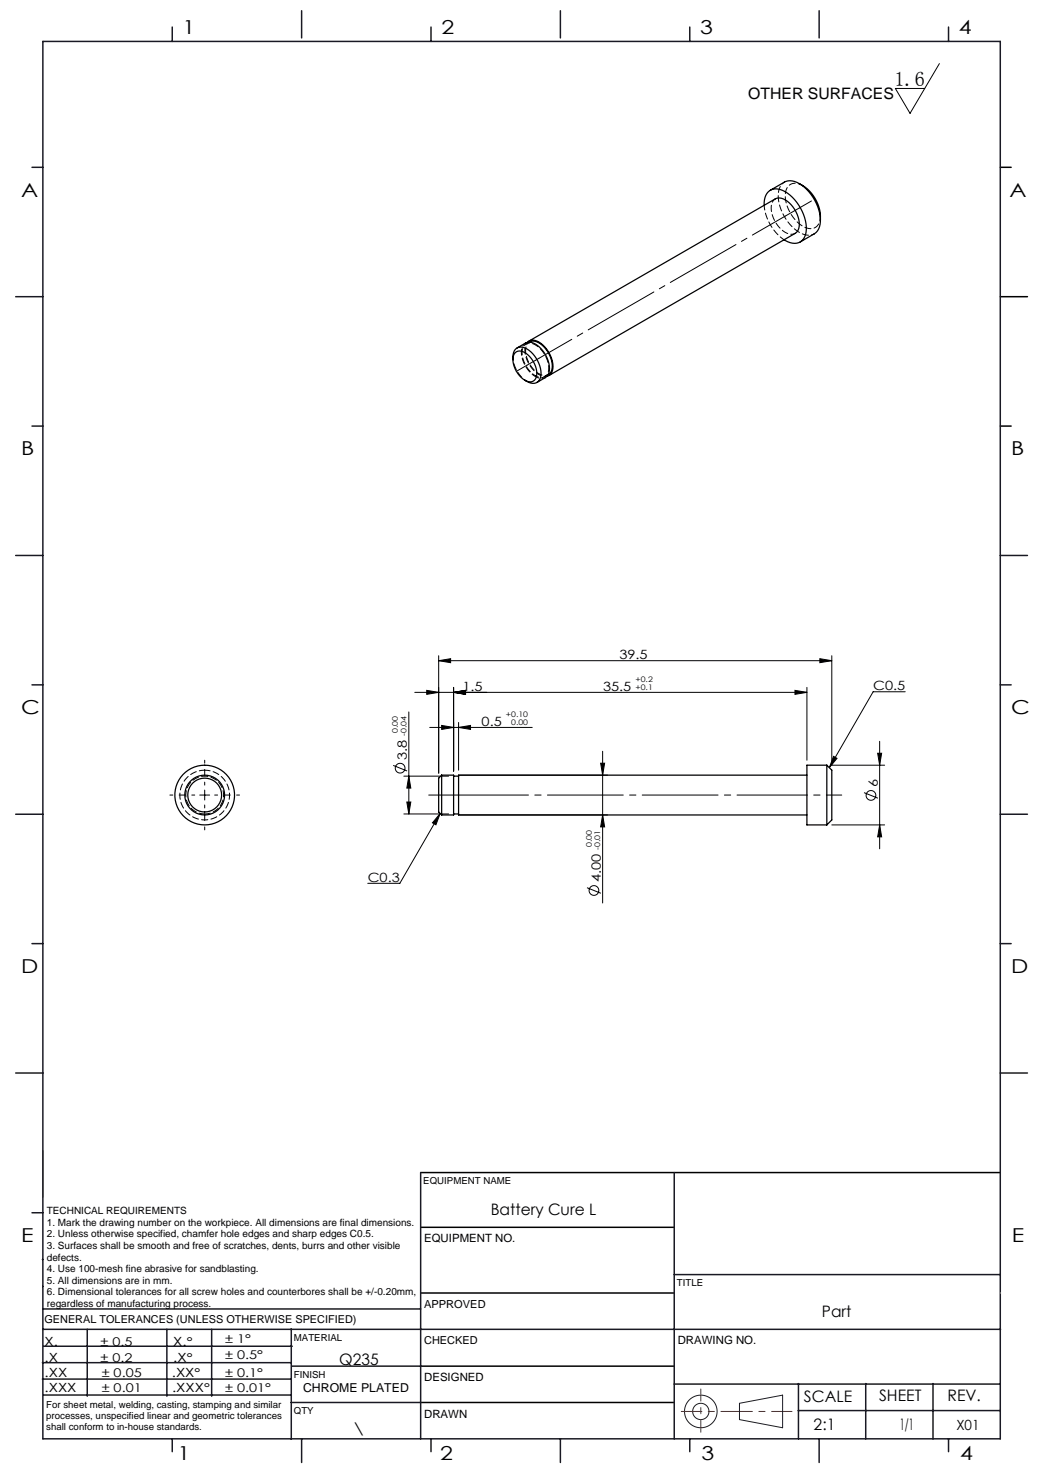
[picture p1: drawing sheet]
<svg xmlns="http://www.w3.org/2000/svg" width="210mm" height="297mm" viewBox="0 0 210 297" stroke-linecap="round" stroke-linejoin="round" font-family="sans-serif">
<g fill="none" stroke="#191924" stroke-width=".2">
<path d="M8.6 231.2v9.4M148.6 282l8.7-1.6v6.5l-8.7-1.6z"/>
<circle cx="140.8" cy="283.6" r="3.3"/>
<circle cx="140.8" cy="283.6" r="1.64"/>
</g>
<path d="M201 33.6h2.2M201 59.6h5.5M201 85.6h2.2M84.5 235.6h116.5M84.6 259.8h50.9M84.6 246.6h50.9M84.6 274.5h50.9M84.5 281.8h51" fill="none" stroke="#000" stroke-width=".3"/>
<path d="M136.9 283.6h22.3" fill="none" stroke="#f00" stroke-width=".2" stroke-dasharray="6.3 1.3 1.3 1.3" stroke-dashoffset="2.2"/>
<path d="M140.8 287.8v-8.7" fill="none" stroke="#f00" stroke-width=".2" stroke-dasharray="6.3 1.3 1.3 1.3" stroke-dashoffset="3.9"/>
<g fill="none" stroke="#191924" stroke-width=".3">
<path d="M8.6 8.3h192.4v280.8h-192.4zM34.6 5.4v2.9M60.6 2.2v5.4M86.6 5.4v2.9M112.6 2.2v5.4M138.6 5.4v2.9M164.6 2.2v5.4M190.6 5.4v2.9M6.4 33.6h2.2M3.2 59.6h5.4M6.4 85.6h2.2M3.2 111.6h5.4"/>
<path d="M201 111.6h5.5M6.4 137.6h2.2M201 137.6h2.2M3.2 163.6h5.4M201 163.6h5.5M6.4 189.6h2.2M201 189.6h2.2M3.2 215.6h5.4M201 215.6h5.5M84.5 235.6v53.5M135.5 235.6v53.5M6.4 243.7h2.2"/>
<path d="M8.5 253.1h.1M8.6 258.5h.1M135.5 256.1h65.5M8.5 277.1h49.9M8.5 273.8h49.9M8.6 267.1h75.9M8.6 263h75.9M8.8 270.5h49.9M17.5 267.1v13.5M33.5 267.1v13.5M42.5 267.1v13.5M58.5 267.1v22.1"/>
<path d="M58.6 274.5h26M84.6 267.1h116.5M135.5 278.1h65.5M160.5 278v11.1M174 278v11.1M187.5 278v11.1M8.8 280.3h49.7M34.6 289.1v2.6M58.5 281.8h26M60.6 289.1v4.8M86.6 289.1v2.6M112.6 289.1v4.8"/>
<path d="M138.6 289.1v2.6M160.4 283.5h40.6M164.6 289.1v4.8M190.6 289.1v2.6"/>
</g>
<path d="M201 259.8h.1" fill="none" stroke="#c0c0c0" stroke-width=".2"/>
<g fill="none" stroke="#000" stroke-width=".2">
<path d="M188.8 12.8l-5.9 10-3-5h5.9M83.4 139.1h78.8M85.8 138.7l2.4 .4-2.4 .4zM88.2 132.8l2.4-.4v.8zM88.2 131.8v23.6M88.2 132.8h79M91.2 139.1l2.4-.4v.8zM91.2 138.1v16.9M159.8 138.7l2.4 .4-2.4 .4zM162.2 138.1v14.7M164.8 132.4l2.4 .4-2.4 .4zM167.2 131.8v22h10.6"/>
<path d="M181.9 139h-6.4l-8.8 15.3M40.1 159.8h2M41.1 158.8v2M79 153.8l2.8 1.1M81.2 156h9M82.2 156l.4 2.4h-.8zM82.2 143.1v20.5M86.4 146.2h20.6M88.8 145.8l2.4 .4-2.4 .4zM92.2 146.2l2.4-.4v.8zM92.2 145.2v9.6M92.2 155.8h29.9"/>
<path d="M120.7 153.4h.8l-.4 2.4zM121.1 151v30.5M167.5 152l.7 .4-1.5 1.9zM173.6 159.3l2.8 1.1M176.4 151.4h.8l-.4 2.4zM176.8 149v21.6M81.2 163.6h9M81.8 161.2h.8l-.4 2.4zM88.5 163.5l-.9 2.2-.7-.4zM88.5 163.5l-8.1 14h-6.5M92.2 163.8h29.9M118 178.4l2.8 1.1"/>
<path d="M121.1 163.8l.4 2.4h-.8zM167.2 165.8h10.6M176.8 165.8l.4 2.4h-.8z"/>
<circle cx="80.4" cy="154.4" r=".98"/>
<circle cx="175" cy="159.8" r=".98"/>
<circle cx="119.4" cy="178.9" r=".98"/>
</g>
<path d="M39.1 159.8h-5M41.1 157.8v-5M43.1 159.8h5M41.1 161.8v5" fill="none" stroke="#000" stroke-width=".2" stroke-dasharray="15.2 1.3 1.3 1.3" stroke-dashoffset="14.6"/>
<path d="M92.2 159.8h70" fill="none" stroke="#000" stroke-width=".2" stroke-dasharray="15.2 1.3 1.3 1.3" stroke-dashoffset="1.2"/>
<path d="M166.2 159.8h-4" fill="none" stroke="#000" stroke-width=".2" stroke-dasharray="15.2 1.3 1.3 1.3" stroke-dashoffset="15.1"/>
<path d="M160.6 41.8l-2.8 1.6M160.6 41.8l2.5-1.4M105.9 73.4l-2.2 1.2M105.9 73.4l1.7-1M107.6 72.4l.7-.4M88.8 159.8h-2.6M88.8 159.8h2.4M91.2 159.8h1M166.2 159.8h3" fill="none" stroke="#000" stroke-width=".2" stroke-dasharray="15.2 1.3 1.3 1.3"/>
<path d="M108.3 72l49.5-28.6" fill="none" stroke="#000" stroke-width=".2" stroke-dasharray="15.2 1.3 1.3 1.3" stroke-dashoffset="7.6"/>
<g fill="#000">
<path d="M88.2 132.8l2.4-.4v.8zM164.8 132.4l2.4 .4-2.4 .4z"/>
<path d="M85.8 138.7l2.4 .4-2.4 .4zM91.2 139.1l2.4-.4v.8zM91.2 139.1l2.4-.4v.8zM159.8 138.7l2.4 .4-2.4 .4z"/>
<path d="M92.2 146.2l2.4-.4v.8zM88.8 145.8l2.4 .4-2.4 .4z"/>
<path d="M120.7 153.4h.8l-.4 2.4zM121.1 163.8l.4 2.4h-.8zM82.2 156l.4 2.4h-.8zM81.8 161.2h.8l-.4 2.4zM176.4 151.4h.8l-.4 2.4zM176.8 165.8l.4 2.4h-.8z"/>
<path d="M88.5 163.5l-.9 2.2-.7-.4zM167.5 152l.7 .4-1.5 1.9z"/>
</g>
<g fill="none" stroke="#000" stroke-width=".25">
<path d="M160.6 36.9l-1.4-.5h-.9l-.7 .2-2.8 1.6M160.6 36.9a9.1 9.1 0 0 1 4.2 8.2l-.1 .4a2.43 2.43 0 0 1-1.1 1.5l-2.8 1.6M160.6 36.9a7.8 7.8 0 0 1 4.3 7.3M153.6 41.3a2.84 2.84 0 0 1 1.9-3.3 5.4 5.4 0 0 1 4.6 2.7 7.5 7.5 0 0 1 1.6 6.9 2.52 2.52 0 0 1-3.9 .7l-.2-.1M103.1 72.2a1.92 1.92 0 0 1 1.6-2.5 5.5 5.5 0 0 1 4 4.8 1.88 1.88 0 0 1-1.6 2.5l-.8-.1-.8-.5M103.5 70.9a1.95 1.95 0 0 1 2.7 .5 4.6 4.6 0 0 1 1.4 4.7 1.61 1.61 0 0 1-2.5 .1 4.6 4.6 0 0 1-1.8-5.1zM103.9 69.9l1.7-1a2.46 2.46 0 0 1 2.8 .8 5.4 5.4 0 0 1 1.8 5.6l-.5 .5-1.8 1.1M106 68.8a1.98 1.98 0 0 1 2.7 .2 5.9 5.9 0 0 1 2.3 5.5 1.53 1.53 0 0 1-1.1 1.1M106.3 68.5l49.5-28.5a2.46 2.46 0 0 1 2.8 .8 5.4 5.4 0 0 1 1.8 5.5l-.6 .6-49.5 28.6M106.3 68.8a2.14 2.14 0 0 1 2.6 .5 5.3 5.3 0 0 1 1.9 5.3l-.7 .7M88.8 155.8v8M88.8 155.8h2.4v8h-2.4"/>
<path d="M88.8 155.8l-.6 .6v6.8l.6 .6M91.2 156h1M162.2 155.8h-70v8h70M166.2 153.8l1 1v10l-1 1M166.2 153.8v12M166.2 153.8h-4v12h4M91.2 163.6h1"/>
<circle cx="41.1" cy="159.8" r="3.4"/>
<circle cx="41.1" cy="159.8" r="6"/>
<circle cx="41.1" cy="159.8" r="4"/>
</g>
<path d="M41.1 163.6a3.8 3.8 0 0 0 3.4-5.6 3.8 3.8 0 0 0-6.5-.4 3.8 3.8 0 0 0 2.6 5.9l.5 .1" fill="none" stroke="#000" stroke-width=".2" stroke-dasharray="1.3 .6" stroke-dashoffset=".1"/>
<path d="M41.1 154.8a5 5 0 0 1 4.5 7.3 5 5 0 0 1-8.6 .5 5 5 0 0 1 3.5-7.8h.6" fill="none" stroke="#000" stroke-width=".2" stroke-dasharray="1.3 .6" stroke-dashoffset=".2"/>
<path d="M105.9 76.7a6.2 6.2 0 0 1-2.8-4.9M107.6 75.5a1.66 1.66 0 0 0 2 .2 1.66 1.66 0 0 0 .7-1.9 5.5 5.5 0 0 0-3.7-4.8 1.56 1.56 0 0 0-1.7 1.7 5.9 5.9 0 0 0 2.7 4.8M108.3 75.1l1.1 .4 .8-.2" fill="none" stroke="#000" stroke-width=".2" stroke-dasharray="1.3 .6" stroke-dashoffset=".6"/>
<path d="M105.6 68.9a2.46 2.46 0 0 0-.7 2.9 6.4 6.4 0 0 0 2.7 3.9M107.6 75.7l1.2 .4 .8-.2" fill="none" stroke="#000" stroke-width=".2" stroke-dasharray="1.3 .6" stroke-dashoffset=".5"/>
<path d="M157.6 36.6a3.3 3.3 0 0 0-1.1 3.6 8.9 8.9 0 0 0 5.1 6.9l.9 .2 1.1-.3M106 68.8a3.8 3.8 0 0 0 .2 4.1l.9 1.4 1.2 1M106.4 68.7a2.26 2.26 0 0 0-.7 2.6 6.1 6.1 0 0 0 2.6 3.8" fill="none" stroke="#000" stroke-width=".2" stroke-dasharray="1.3 .6" stroke-dashoffset=".7"/>
<path d="M108.3 75.3l.8 .3h.8" fill="none" stroke="#000" stroke-width=".2" stroke-dasharray="1.3 .6" stroke-dashoffset=".8"/>
<path d="M159.8 46.9a2.46 2.46 0 0 1-2.8-.8 5.4 5.4 0 0 1-1.8-5.5l.6-.6M106.3 68.8l-.6 .3M109.5 75.7l.6-.4" fill="none" stroke="#000" stroke-width=".2" stroke-dasharray="1.3 .6" stroke-dashoffset=".4"/>
<path d="M157.6 48.2a9.5 9.5 0 0 1-4-6.9M164.9 43.4a2.12 2.12 0 0 1-.9 2.2 2.12 2.12 0 0 1-2.4 0 7.4 7.4 0 0 1-3.7-7.3 2.07 2.07 0 0 1 3.4-1" fill="none" stroke="#000" stroke-width=".2" stroke-dasharray="1.3 .6" stroke-dashoffset=".3"/>
<text font-size="4.1" x="179.7" y="17.2">1.6</text>
<g font-size="3.9">
<text x="36.7" y="6.9">1</text>
<text x="88.7" y="6.9">2</text>
<text x="140.7" y="6.9">3</text>
<text x="192.7" y="6.9">4</text>
<text x="4.2" y="39.5">A</text>
<text x="202.9" y="39.5">A</text>
<text x="4.2" y="91.5">B</text>
<text x="203.2" y="91.5">B</text>
<text x="4.2" y="143.5">C</text>
<text x="203.2" y="143.5">C</text>
<text x="4.2" y="195.5">D</text>
<text x="203.2" y="195.5">D</text>
<text x="4.2" y="249.6">E</text>
<text x="203.3" y="249.6">E</text>
<text x="35.7" y="293.4">1</text>
<text x="88.4" y="293.4">2</text>
<text x="141" y="293.4">3</text>
<text x="193" y="293.4">4</text>
</g>
<g font-size="3.2">
<text x="150.4" y="20">OTHER SURFACES</text>
<text x="98.6" y="244.2">Battery Cure L</text>
<text x="165.2" y="264.5">Part</text>
<text x="68.2" y="274.2">Q235</text>
<text x="161.6" y="281.7">SCALE</text>
<text x="176.7" y="281.5">SHEET</text>
<text x="190.4" y="281.5">REV.</text>
<text x="163.5" y="287.3">2:1</text>
<text x="180.8" y="287.3">1/1</text>
<text x="71.2" y="288.2">\</text>
</g>
<text font-size="2.8" x="192.2" y="287.3">X01</text>
<g font-size="2.6">
<text x="124.5" y="132.4">39.5</text>
<text x="92.9" y="138.8">1.5</text>
<text x="121.2" y="138.8">35.5</text>
<text x="175.5" y="138.6">C0.5</text>
<text x="96.8" y="145.8">0.5</text>
<text x="81.8" y="152.8" transform="rotate(-90 81.8 152.8)">3.8</text>
<text x="176.4" y="158.2" transform="rotate(-90 176.4 158.2)">6</text>
<text x="73.9" y="177.1">C0.3</text>
<text x="120.7" y="177.3" transform="rotate(-90 120.7 177.3)">4.00</text>
</g>
<g font-size="2.5">
<text x="8.9" y="273.6">.X</text>
<text x="8.9" y="270.4">X.</text>
<text x="34.8" y="273.7">.X°</text>
<text x="34.8" y="270.5">X.°</text>
<text x="9" y="276.7">.XX</text>
<text x="9" y="279.7">.XXX</text>
<text x="34.5" y="276.7">.XX°</text>
<text x="34.6" y="279.8">.XXX°</text>
<text x="60.9" y="279.8">CHROME PLATED</text>
</g>
<g font-size="2.4">
<text x="45.2" y="270">± 1°</text>
<text x="20.2" y="270.4">± 0.5</text>
<text x="20.2" y="273.7">± 0.2</text>
<text x="45.2" y="273.2">± 0.5°</text>
<text x="20.4" y="279.7">± 0.01</text>
<text x="20.4" y="276.7">± 0.05</text>
<text x="45.2" y="276.7">± 0.1°</text>
<text x="45.2" y="279.7">± 0.01°</text>
</g>
<g font-size="2.3">
<text x="85.2" y="249.7">EQUIPMENT NO.</text>
<text x="136.2" y="270.2">DRAWING NO.</text>
<text x="85.2" y="277.6">DESIGNED</text>
<text x="85.2" y="284.9">DRAWN</text>
</g>
<g font-size="2.2">
<text x="85.2" y="262.8">APPROVED</text>
<text x="8.9" y="265.9">GENERAL TOLERANCES (UNLESS OTHERWISE SPECIFIED)</text>
<text x="85.2" y="270.1">CHECKED</text>
</g>
<g font-size="2">
<text x="9.4" y="244">TECHNICAL REQUIREMENTS</text>
<text x="9.4" y="246.3">1. Mark the drawing number on the workpiece. All dimensions are final dimensions.</text>
<text x="9.4" y="248.6">2. Unless otherwise specified, chamfer hole edges and sharp edges C0.5.</text>
<text x="9.4" y="251">3. Surfaces shall be smooth and free of scratches, dents, burrs and other visible</text>
<text x="9.4" y="253.3">defects.</text>
<text x="9.4" y="255.6">4. Use 100-mesh fine abrasive for sandblasting.</text>
<text x="9.4" y="258">5. All dimensions are in mm.</text>
<text x="9.4" y="260.3">6. Dimensional tolerances for all screw holes and counterbores shall be +/-0.20mm,</text>
<text x="9.4" y="262.6">regardless of manufacturing process.</text>
</g>
<g font-size="1.9">
<text x="85.1" y="238">EQUIPMENT NAME</text>
<text x="136" y="258.5">TITLE</text>
<text x="59.1" y="269.5">MATERIAL</text>
<text x="59.1" y="276.9">FINISH</text>
<text x="9.3" y="282.9">For sheet metal, welding, casting, stamping and similar</text>
<text x="9.3" y="285.1">processes, unspecified linear and geometric tolerances</text>
<text x="9.3" y="287.4">shall conform to in-house standards.</text>
<text x="59.1" y="284.2">QTY</text>
</g>
<g font-size="1.5">
<text x="127.7" y="137">+0.2</text>
<text x="127.7" y="138.7">+0.1</text>
<text x="80" y="147.3" transform="rotate(-90 80 147.3)">0.00</text>
<text x="81.7" y="147.9" transform="rotate(-90 81.7 147.9)">-0.04</text>
<text x="101.7" y="144">+0.10</text>
<text x="102.7" y="145.7">0.00</text>
<text x="118.9" y="170.2" transform="rotate(-90 118.9 170.2)">0.00</text>
<text x="120.6" y="170.8" transform="rotate(-90 120.6 170.8)">-0.01</text>
</g>
</svg>
